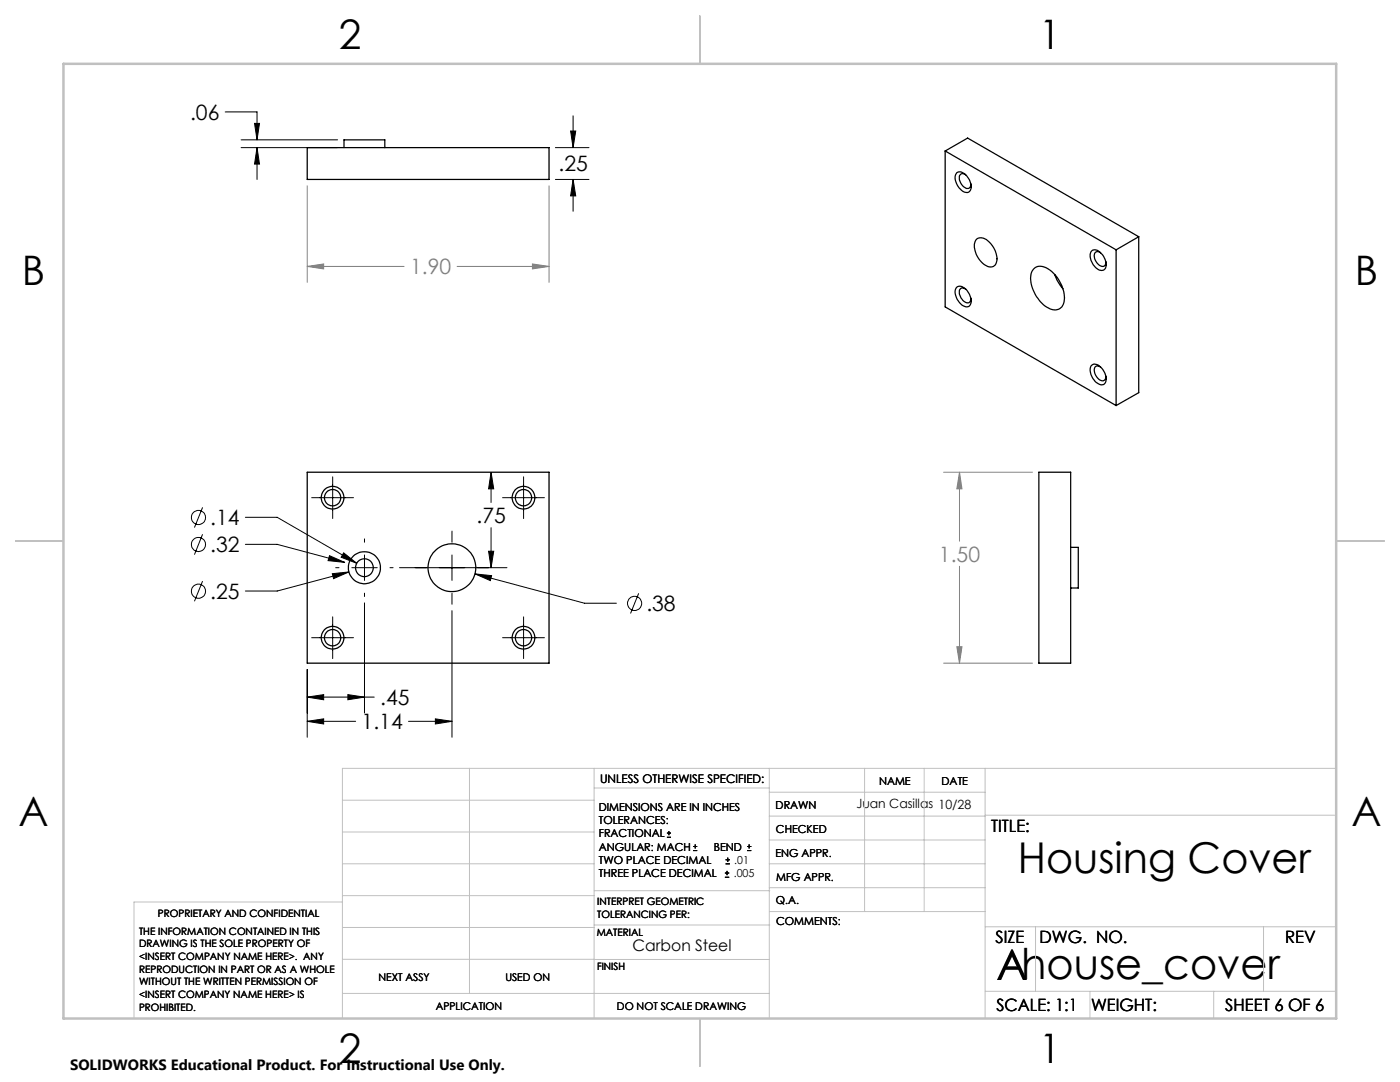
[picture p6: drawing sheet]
<svg xmlns="http://www.w3.org/2000/svg" width="279mm" height="216mm" viewBox="0 0 279 216" stroke-linecap="round" stroke-linejoin="round" font-family="sans-serif">
<g fill="none" stroke="#000" stroke-width=".25">
<path d="M61.3 29.5h48.3v6.3h-48.3zM68.7 29.5v-1.6h8.1v1.6M188.6 30.1l34.1 19.7M188.6 30.1l4.5-2.5 34.2 19.6M188.6 30.1v31.1l34.1 19.7M190.9 34.5a1.78 1.78 0 0 1 2.4 1.1 1.98 1.98 0 0 1 0 2.7 2.32 2.32 0 0 1-2.5-1.9 1.78 1.78 0 0 1 .1-1.9zM192.7 34.9a.76 .76 0 0 0-1-.1 .76 .76 0 0 0-.2 .9 2.1 2.1 0 0 0 1.7 1.9l.4-.2 .1-.7M190.9 57.3a1.71 1.71 0 0 1 2.4 1.1 2 2 0 0 1 0 2.8 2.24 2.24 0 0 1-2.4-1.7 2.04 2.04 0 0 1 0-2.2zM192.7 57.7a.77 .77 0 0 0-1-.1 .77 .77 0 0 0-.2 .9 1.98 1.98 0 0 0 1.9 1.9l.3-.6v-.3M194.8 47.8a1.91 1.91 0 0 1 2.8 .7 4.1 4.1 0 0 1 1.1 4.2 1.42 1.42 0 0 1-2.1 .2 4.5 4.5 0 0 1-2-4.7zM206.2 53.7a2.34 2.34 0 0 1 3.3 .2 6.9 6.9 0 0 1 2.8 6.5 2.05 2.05 0 0 1-3.4 .9 7.2 7.2 0 0 1-3.1-6.8zM210.5 54.8a8 8 0 0 0 1.6 2.8"/>
<path d="M217.9 50.1a1.42 1.42 0 0 1 2 .6 2.69 2.69 0 0 1 .6 3 1.41 1.41 0 0 1-2.1-.6 2.53 2.53 0 0 1-.5-3zM219.6 50.4a.75 .75 0 0 0-.9-.1 .75 .75 0 0 0-.3 1 1.99 1.99 0 0 0 1.9 1.8l.3-.2 .1-.7M222.7 49.8v31.1M227.3 47.2v31.2l-4.6 2.5M227.3 47.2l-4.6 2.6M217.9 72.9a1.44 1.44 0 0 1 2 .5 2.56 2.56 0 0 1 .5 3.2 1.73 1.73 0 0 1-2.2-1 2.44 2.44 0 0 1-.3-2.7zM219.6 73.2a.8 .8 0 0 0-1 0 .8 .8 0 0 0-.2 1.1 1.79 1.79 0 0 0 1.9 1.6l.3-.3 .1-.6M61.3 94.2h48.3v38.1h-48.3zM207.3 94.2h6.4v38.1h-6.4zM213.7 109.2h1.5v8.1h-1.5"/>
<circle cx="66.4" cy="99.3" r="2.28"/>
<circle cx="66.4" cy="99.3" r="1.63"/>
<circle cx="104.5" cy="99.3" r="2.28"/>
<circle cx="104.5" cy="99.3" r="1.63"/>
<circle cx="72.7" cy="113.3" r="3.2"/>
<circle cx="72.7" cy="113.3" r="1.78"/>
<circle cx="90.2" cy="113.3" r="4.8"/>
<circle cx="66.4" cy="127.2" r="2.28"/>
<circle cx="66.4" cy="127.3" r="1.63"/>
<circle cx="104.5" cy="127.2" r="2.28"/>
<circle cx="104.5" cy="127.3" r="1.63"/>
</g>
<g fill="none" stroke="#000" stroke-width=".2">
<path d="M44.9 22.3h6.4v5.6M48.1 29.5h19.3M48.1 27.9h19.3M50.8 24.6h1l-.5 3.3zM51.3 29.5l.5 3.2h-1zM51.3 29.5v6.3M110.8 29.5h6.7M110.8 35.8h6.7M113.9 26.1h1l-.5 3.4zM114.4 35.8l.5 3.3h-1zM114.4 23.1v6.4M114.4 35.8v6.4"/>
<path d="M62.2 99.3h8.4M66.4 95.1v8.4M98 94.2l.5 3.3h-1zM98 94.2v6.1M100.3 99.3h8.4M104.5 95.1v8.4M40.4 116l-1.6 4M40.4 106.6l-1.6 4.1M40.4 101.2l-1.6 4.1M49 108.6h6.3l13.5 3.6M49 103.2h6.3l15.9 9.2M65.8 110.9l3 1.3-3.3-.3z"/>
<path d="M66.3 114.5l3.3-.4-3 1.4zM67 113.3h.7M68.6 110.3l2.6 2.1-3.1-1.2zM69.6 114.1l-14.3 3.8h-6.3M70.2 113.3h5.1M72.7 107.5v.7M72.7 110.7v5.1M72.7 118.4v.6M77.8 113.3h.7M79.7 113.3h21.5M90.2 106v2.2M90.2 110.7v5.1"/>
<path d="M90.2 118.4v2.2M94.8 114.5l3.3 .4-.2 1zM94.8 114.5l21.9 5.9h6.3M97.5 110h1l-.5 3.3zM98 105.3v8M127.5 118.4l-1.7 4M61.3 139.1l3.3-.5v1zM61.3 133.6v13.5M61.3 139.1h13.4M62.2 127.2h8.4M66.4 123.1v8.3M69.4 138.6l3.3 .5-3.3 .5z"/>
<path d="M72.7 120.3v22M90.2 121.8v25.3M100.3 127.2h8.4M104.5 123.1v8.3M61.3 143.9l3.3-.5v1.1zM61.3 143.9h9.7M81.5 143.9h8.7M86.9 143.4l3.3 .5-3.3 .6zM133.1 167.1h.8M133.1 166.2h.8M133.5 165.8v.9M138.3 169.7h.8"/>
<path d="M138.3 168.9h.8M138.7 168.5v.8M144.7 175h.8M144.7 174.2h.8M144.8 172.4h.9M144.8 171.6h.9M145.1 173.8v.8M145.2 171.1v.9M149.1 169.7h.8M149.1 168.9h.8M149.5 168.5v.8"/>
<circle cx="39.6" cy="108.6" r="1.42"/>
<circle cx="39.6" cy="118" r="1.41"/>
<circle cx="39.6" cy="103.3" r="1.41"/>
<circle cx="126.6" cy="120.4" r="1.42"/>
</g>
<path d="M61.3 37.1v19.2M109.6 37.1v19.2M61.3 53.2l3.3-.5v1zM61.3 53.2h19.3M91.2 53.2h18.4M106.3 52.7l3.3 .5-3.3 .5zM188.3 94.2h17.8M191.5 94.2l.5 3.3h-1zM191.5 94.2v13.8M191.5 113v19.3M188.3 132.3h17.8M191 129h1l-.5 3.3z" fill="none" stroke="#808080" stroke-width=".2"/>
<g fill="none" stroke="#c0c0c0" stroke-width=".2">
<path d="M68.3 159.7h50.3M93.7 153.3v44.9M118.6 153.3v49.9M118.6 157.2h34.9M153.5 153.3v49.9M153.5 158.1h43.1M172.5 153.3v28.6M184.4 153.3v28.6M196.6 153.3v49.9M266.7 153.3h-198.4v49.9M68.3 178.7h50.3M68.3 172.4h50.3"/>
<path d="M68.3 166h50.3M68.3 180h-41.6v23.2M118.6 177.7h35M153.5 167.6h43.1M153.5 162.8h43.1M153.5 172.4h43.1M153.5 177.1h43.1M196.6 162.7h70.1M68.3 198.2h85.2M68.3 191.4l85.2 .1M68.3 185.1h50.3M118.6 184.6h35"/>
<path d="M153.6 181.9h43M196.6 197.8h70.1M196.6 184.9h70.1M206.7 184.9v12.9M217.5 197.8v5.4M242.2 197.8v5.4M252.2 184.9v12.9"/>
</g>
<path d="M139.7 3.2v9.5M3.1 107.9h9.6M266.7 107.9h9.5M139.7 203.2v9.6" fill="none" stroke="#c0c0c0" stroke-width=".25"/>
<path d="M12.7 12.7h254v190.5h-254z" fill="none" stroke="#c0c0c0" stroke-width=".5"/>
<path d="M69.4 138.6l3.3 .5-3.3 .5zM61.3 139.1l3.3-.5v1zM97.5 110h1l-.5 3.3zM98 94.2l.5 3.3h-1zM86.9 143.4l3.3 .5-3.3 .6zM61.3 143.9l3.3-.5v1.1zM66.3 114.5l.3 1 3-1.4zM94.8 114.5l3.1 1.4 .2-1zM65.8 110.9l-.3 1 3.3 .3zM68.6 110.3l-.5 .9 3.1 1.2zM113.9 26.1h1l-.5 3.4zM114.4 35.8l.5 3.3h-1zM51.3 29.5l.5 3.2h-1zM50.8 24.6h1l-.5 3.3z" fill="#000"/>
<path d="M191 129h1l-.5 3.3zM191.5 94.2l.5 3.3h-1zM106.3 52.7l3.3 .5-3.3 .5zM61.3 53.2l3.3-.5v1z" fill="#808080"/>
<g font-size="8.5">
<text x="203.1" y="174.2">Housing Cover</text>
<text x="198.9" y="195.5">Ahouse_cover</text>
<text x="198.9" y="195.5">A</text>
</g>
<g font-size="8.1">
<text x="67.6" y="9.7">2</text>
<text x="207.3" y="9.7">1</text>
<text x="4.4" y="57">B</text>
<text x="270.4" y="57">B</text>
<text x="3.7" y="164.9">A</text>
<text x="269.7" y="164.9">A</text>
<text x="67.6" y="212.2">2</text>
<text x="207.3" y="212.2">1</text>
</g>
<g font-size="4.2">
<text x="37.9" y="23.9">.06</text>
<text x="111.5" y="34.2">.25</text>
<text x="42" y="104.8">.14</text>
<text x="95.1" y="104.4">.75</text>
<text x="42" y="110.2">.32</text>
<text x="42" y="119.5">.25</text>
<text x="129" y="121.9">.38</text>
<text x="75.9" y="140.7">.45</text>
<text x="72.2" y="145.5">1.14</text>
</g>
<g font-size="4.2" fill="#808080">
<text x="81.8" y="54.8">1.90</text>
<text x="187.4" y="112.1">1.50</text>
</g>
<g font-size="3.4">
<text x="197.8" y="166">TITLE:</text>
<text x="198.7" y="188.1">SIZE</text>
<text x="207.5" y="188.1">DWG. NO.</text>
<text x="256.5" y="188.2">REV</text>
<text x="198.8" y="201.7">SCALE: 1:1</text>
<text x="217.7" y="201.8">WEIGHT:</text>
<text x="244.5" y="201.7">SHEET 6 OF 6</text>
</g>
<text font-size="3.2" x="126.3" y="189.8">Carbon Steel</text>
<text font-size="3" x="14" y="213.5">SOLIDWORKS Educational Product. For Instructional Use Only.</text>
<text font-size="2.5" x="170.9" y="161.3">Juan Casillas 10/28</text>
<text font-size="2.4" x="119.8" y="156.2">UNLESS OTHERWISE SPECIFIED:</text>
<g font-size="2.2">
<text x="119.5" y="161.8">DIMENSIONS ARE IN INCHES</text>
<text x="154.8" y="161.4">DRAWN</text>
<text x="175.4" y="156.6">NAME</text>
<text x="187.9" y="156.7">DATE</text>
<text x="119.5" y="164.4">TOLERANCES:</text>
<text x="119.5" y="167.1">FRACTIONAL</text>
<text x="154.9" y="166.3">CHECKED</text>
<text x="119.5" y="169.7">ANGULAR: MACH</text>
<text x="119.5" y="172.4">TWO PLACE DECIMAL</text>
<text x="142.5" y="169.7">BEND</text>
<text x="146.6" y="172.4">.01</text>
<text x="154.8" y="170.9">ENG APPR.</text>
<text x="119.5" y="175">THREE PLACE DECIMAL</text>
<text x="146.4" y="175">.005</text>
<text x="154.9" y="175.7">MFG APPR.</text>
<text x="154.9" y="180.4">Q.A.</text>
<text x="154.9" y="184.6">COMMENTS:</text>
</g>
<g font-size="2.1">
<text x="75.5" y="195.7">NEXT ASSY</text>
<text x="100.9" y="195.7">USED ON</text>
<text x="86.9" y="201.5">APPLICATION</text>
<text x="123.1" y="201.6">DO NOT SCALE DRAWING</text>
</g>
<g font-size="2">
<text x="31.5" y="182.9">PROPRIETARY AND CONFIDENTIAL</text>
<text x="119.2" y="180.6">INTERPRET GEOMETRIC</text>
<text x="119.2" y="183.1">TOLERANCING PER:</text>
<text x="27.8" y="186.5">THE INFORMATION CONTAINED IN THIS</text>
<text x="27.8" y="189">DRAWING IS THE SOLE PROPERTY OF</text>
<text x="27.8" y="191.6">&lt;INSERT COMPANY NAME HERE&gt;. ANY</text>
<text x="119.1" y="186.7">MATERIAL</text>
<text x="27.8" y="194.1">REPRODUCTION IN PART OR AS A WHOLE</text>
<text x="27.8" y="196.6">WITHOUT THE WRITTEN PERMISSION OF</text>
<text x="119.1" y="193.5">FINISH</text>
<text x="27.8" y="199.1">&lt;INSERT COMPANY NAME HERE&gt; IS</text>
<text x="27.8" y="201.7">PROHIBITED.</text>
</g>
</svg>
